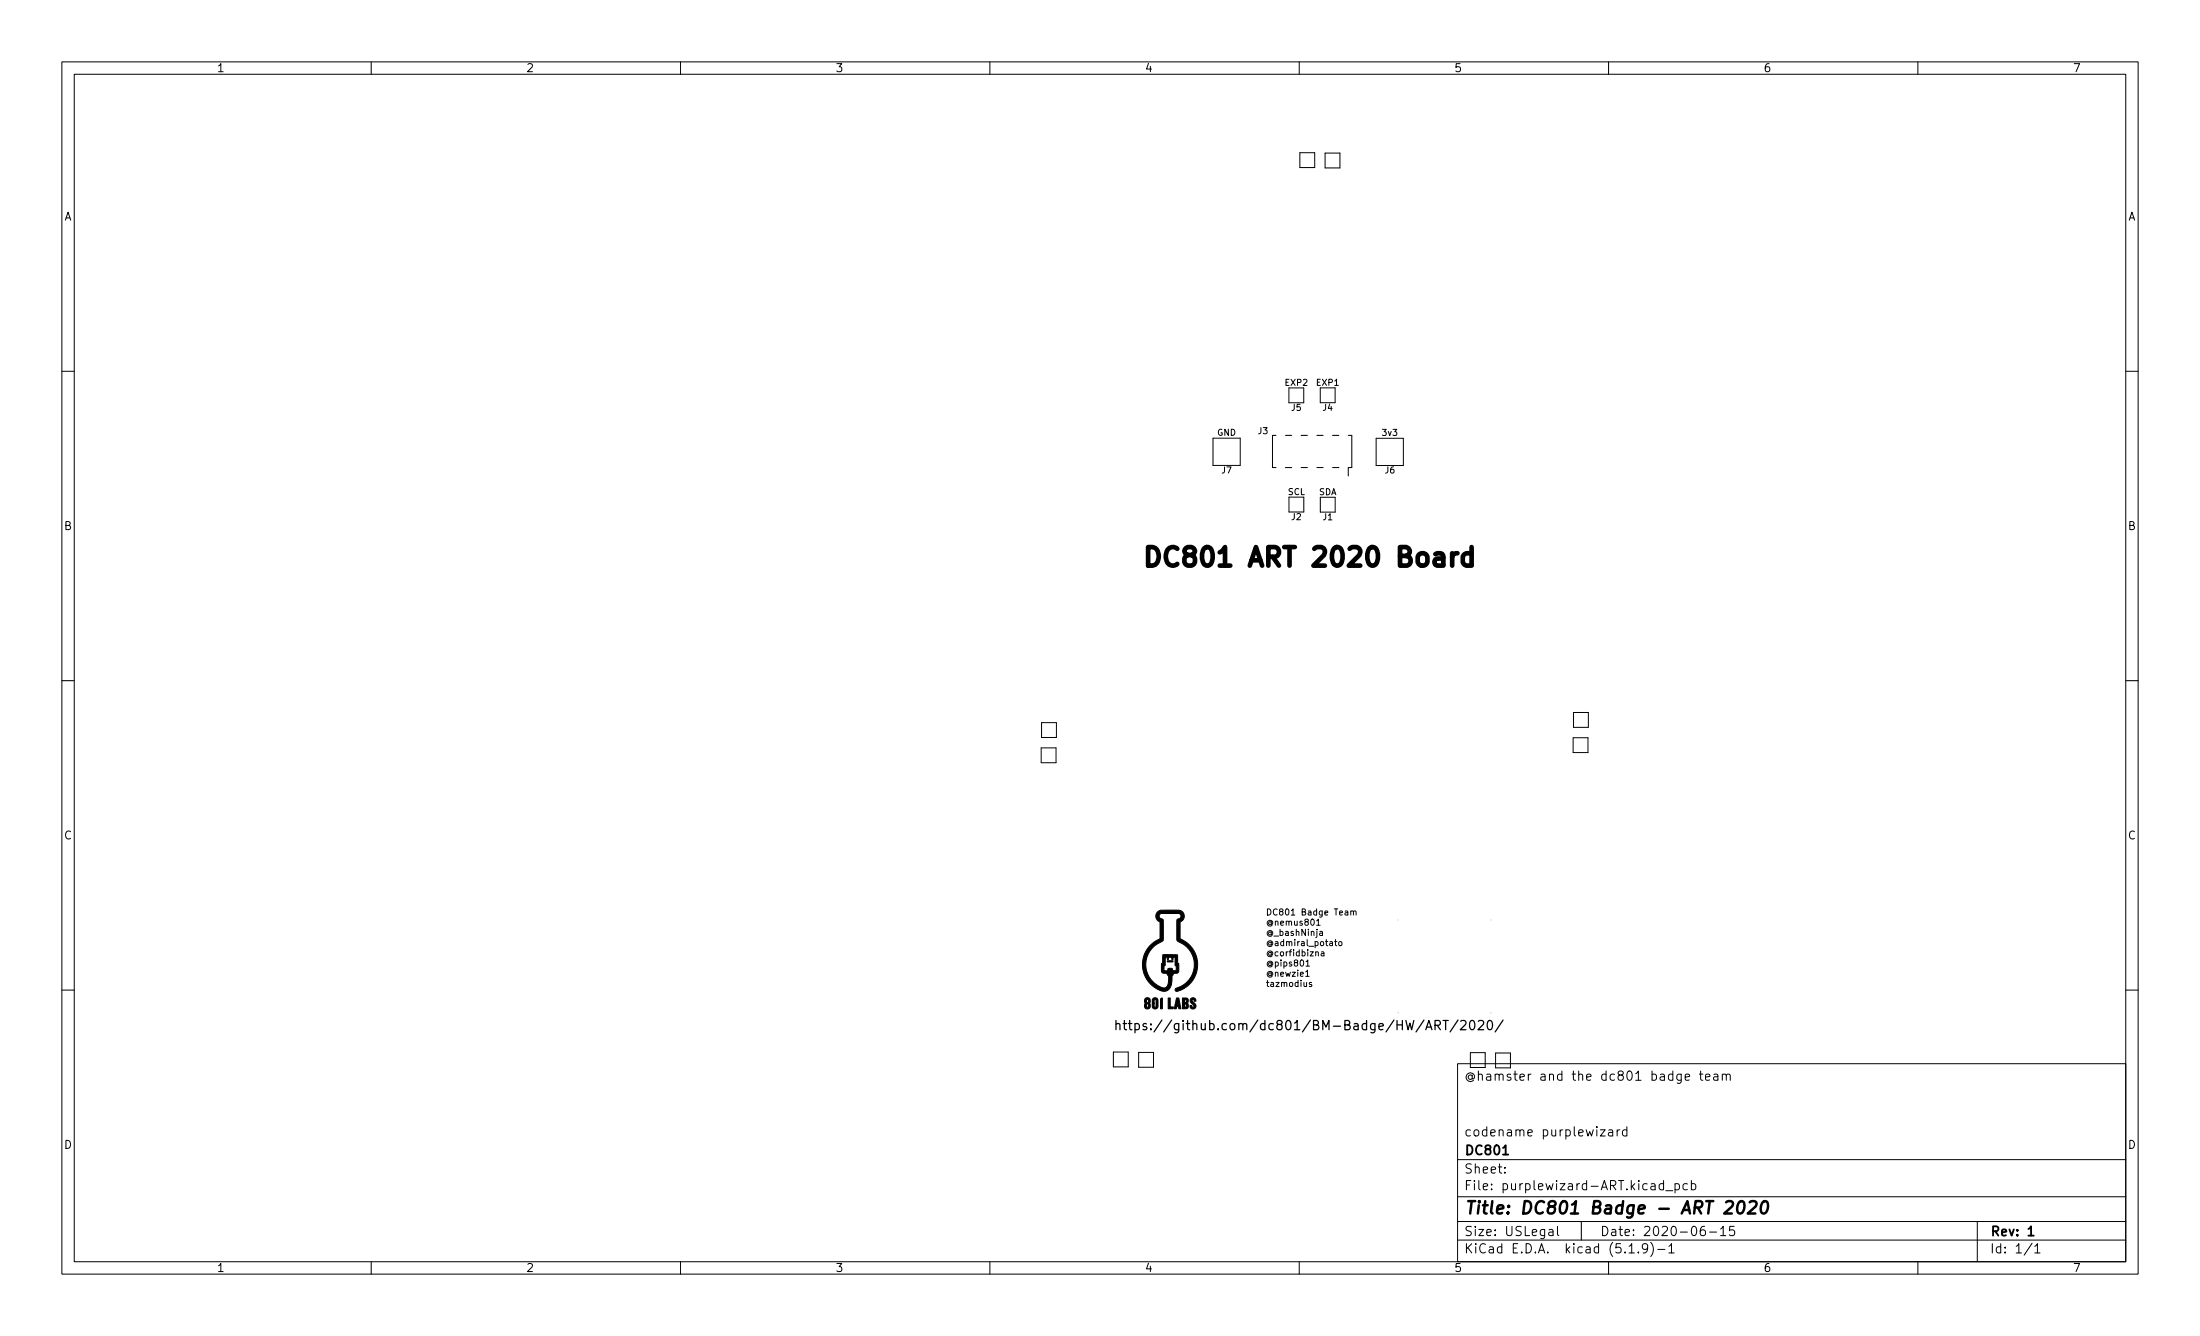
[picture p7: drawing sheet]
<svg xmlns="http://www.w3.org/2000/svg" width="356mm" height="216mm" viewBox="0 0 356 216" stroke-linecap="round" stroke-linejoin="round" font-family="sans-serif">
<g fill="none" stroke="#000" stroke-width=".16">
<path d="M10 10h335.6v195.9h-335.6zM12 12h331.6v191.9h-331.6zM60 10v2M110 10v2M160 10v2M210 10v2M260 10v2M310 10v2M210.1 24.7h2.4v2.4h-2.4zM214.2 24.7h2.4v2.4h-2.4zM10 60h2M343.6 60h2"/>
<path d="M196.1 70.8h4.4v4.4h-4.4zM206.2 70.4h-.5v5.2h.5M207.8 70.4h1M207.8 75.6h1M208.3 62.7h2.4v2.4h-2.4zM210.3 70.4h1M210.3 75.6h1M212.8 70.4h1.1M212.8 75.6h1.1M213.4 62.7h2.4v2.4h-2.4zM215.4 70.4h1M215.4 75.6h1"/>
<path d="M217.9 70.4h.6v5.2h-.6v1.3M222.4 70.8h4.4v4.4h-4.4zM208.3 80.3h2.4v2.4h-2.4zM213.4 80.4h2.4v2.4h-2.4zM10 110h2M168.4 116.8h2.4v2.4h-2.4zM254.3 119.2h2.4v2.4h-2.4zM254.3 115.1h2.4v2.4h-2.4zM343.6 110h2M168.3 120.9h2.4v2.4h-2.4zM10 160h2M211 157.8h.6"/>
<path d="M211.1 156.1h.6M212 158.8h-.2l-.2 .1 .1 .1 .3 .1v.3h-.4M212.8 148.8l.3-.3v1M212.8 149.5h.6M213.6 153.9h.4v.6M214 154l-.5 .2 .2 .3 .3-.1M216.4 152.3l.2-.1 .3 .1v.3l-.1 .2-.4-.1zM218.3 147.3h.4l.1 .6M218.3 147.2v.7M218.8 147.4l.1-.2 .2 .1 .1 .6M343.6 160h2M180 170h2.4v2.4h-2.4z"/>
<path d="M184 170.1h2.4v2.4h-2.4zM235.6 171.9h108v32h-108zM237.7 172.5v-2.4h2.4v2.4M241.7 172.6v-2.4h2.4v2.4M272.4 174.1l.7-.2-.1-.3h-.4l-.2 .2 .1 .7h.5M274.7 173.6h.5M274.9 173.1v1.3l.1 .1 .2 .1M275.7 174.1l.7-.2-.1-.3h-.4l-.2 .2v.7h.6M277 173.6h.6l.1 1M277.7 173.9l-.5 .1a.29 .29 0 0 0-.2 .3 .29 .29 0 0 0 .2 .3l.5-.1M278.4 173.7l.2-.1h.4v1M278.4 173.6v1"/>
<path d="M279 173.8l.2-.2h.4l.1 1M235.6 197.4h108M235.6 193.4h108M235.6 187.4h108M243.2 189.4v.2M243.2 188.7v.1M250.4 198.7h.6v1M251 199l-.5 .1a.29 .29 0 0 0-.2 .3 .29 .29 0 0 0 .2 .3l.5-.1M251.7 198.2v1.3l.3 .2M255.6 197.4v3M258.7 182.6h.8l-.8 1h.8M260 182.6h.6l.1 1"/>
<path d="M260.7 182.9l-.5 .1a.29 .29 0 0 0-.2 .3 .29 .29 0 0 0 .2 .3l.5-.1M261.4 182.6v1M261.8 182.6h-.3l-.1 .3M263 182.6h-.5l-.3 .3v.4l.2 .2h.6M263 182.1v1.5M268.9 191.4l-.4-.1-.3 .3v.4l.1 .2h.6M268.9 190.8v1.5M269.2 192.4h1.2M270.7 191.4l.5-.1 .3 .3v.4l-.2 .2h-.6M270.7 191.3v1.5M272.7 191.4l-.4-.1-.3 .3v.4l.2 .2h.5M273.4 191.4l.4-.1 .3 .3v.4l-.1 .2h-.6"/>
<path d="M273.4 190.8v1.5M275.5 198.2a.59 .59 0 0 0-.7 .6v.6l.2 .2 .4 .1 .2-.2 .1-.5-.2-.2-.4-.1-.3 .3M276.3 199.1h1.2M278.1 198.6l.4-.4v1.5M278.1 199.7h.9M280.3 198.2h-.7l-.1 .7 .2-.2 .5 .1 .2 .2-.1 .5-.2 .2h-.4l-.2-.2M319.6 197.4v6.5M60 203.9v2M110 203.9v2M160 203.9v2M210 203.9v2M235.6 200.4h108"/>
<path d="M260 203.9v2M263.3 201.4l.4-.4v1.5M263.3 202.5h.9M264.8 202.3v.2M266.3 201.6l-.3 .3-.4-.1-.1-.2v-.3l.1-.3h.4l.2 .1a.99 .99 0 0 1-.3 1.4h-.3M266.8 200.8a1.72 1.72 0 0 1 0 2.2M268 201.9h1.1M269.7 201.4l.5-.4v1.5M269.7 202.5h.9M310 203.9v2M328.5 200.9l-1.3 1.9M328.9 201.4l.4-.4v1.5"/>
<path d="M328.9 202.5h.8"/>
</g>
<path d="M242.9 186.6h.9M327.9 198.6l.4-.4v1.5M327.9 199.7h.8" fill="none" stroke="#000" stroke-width=".3"/>
<path d="M279 194.3l.3-.2h.5a.45 .45 0 0 1 .3 .6l-.1 .3-1.3 1.1h1.2M281.1 194.3a.46 .46 0 0 1 .5-.2 .46 .46 0 0 1 .3 .4 1.15 1.15 0 0 1-.7 1.6l-.2-.1a1.53 1.53 0 0 1 .1-1.7zM282.8 194.3l.3-.2h.5a.45 .45 0 0 1 .3 .6l-.1 .3-1.3 1.1h1.2M284.9 194.3a.46 .46 0 0 1 .5-.2 .46 .46 0 0 1 .3 .4 1.15 1.15 0 0 1-.7 1.6l-.2-.1a1.55 1.55 0 0 1 .1-1.7z" fill="none" stroke="#000" stroke-width=".4"/>
<path d="M185.6 88.4h.7a1.64 1.64 0 0 1 .7 2.6l-.3 .3-.4 .1h-.7zM237.9 89.5l-.3-.1h-.6l-.4 .3-.2 .3v.8l.3 .5 .3 .1h.6l.3-.1M237.9 88.4v3" fill="none" stroke="#000" stroke-width=".75"/>
<g fill="none" stroke="#000" stroke-width=".2">
<path d="M180.4 165.6l.2-.2 .4 .1v.9M180.4 164.9v1.5M181.5 165.4h.6M181.7 164.9v1.3l.1 .1 .3 .1M182.4 165.4h.6M182.6 164.9v1.3l.1 .1 .3 .1M183.5 165.5l.4-.1 .3 .3v.4l-.2 .2h-.5M183.5 165.4v1.5M185.3 165.5l-.3-.1-.3 .2 .1 .2 .5 .2v.3h-.6M237.7 165.1l.3-.2a.94 .94 0 0 1 0 1.5l-.3-.1-.1-.2-.1-.6zM239 165.1l.2-.2h.3l.2 .2 .1 .2-.1 .3-.8 .8h.9M240.5 165.1l.4-.2a.94 .94 0 0 1 0 1.5l-.3-.1-.1-.2-.1-.6z"/>
<path d="M243 164.8l-1.3 2"/>
</g>
<path d="M188.7 155.3h.8l.1 .1-.8 .1zM187.1 147.4l.5-.3h2.4a1.03 1.03 0 0 1 1.3 .6 1.03 1.03 0 0 1-.6 1.3v2.7l.1 .1a4.4 4.4 0 0 1 2.8 4.4 4.4 4.4 0 0 1-3.5 4 .29 .29 0 0 1-.1-.4 .29 .29 0 0 1 .3-.2 4 4 0 0 0 2.7-3.7 4 4 0 0 0-2.6-3.8l-.2-.2v-2.8a.52 .52 0 0 1 .5-.7 .44 .44 0 0 0-.1-.8l-3 .1a.49 .49 0 0 0-.2 .6 .49 .49 0 0 0 .5 .3l.1 2.7a.61 .61 0 0 1-.3 .9 3.9 3.9 0 0 0-2.5 3.9 3.9 3.9 0 0 0 3.1 3.6 1.41 1.41 0 0 0 .6-1.5v-.4l-.3-.5a.61 .61 0 0 1-.9-.3v-.6h.4a.33 .33 0 0 0 .1 .5 .33 .33 0 0 0 .4 0 .5 .5 0 0 1 .6-.4h.3a.36 .36 0 0 0 .4 .4 .36 .36 0 0 0 .2-.6v-.2l-.2-.1v-1.3h-.3v.4h-.2v-.2a.27 .27 0 0 0-.3-.2 .27 .27 0 0 0-.2 .2l-.1 .2-.1-.1a.19 .19 0 0 0-.2-.3 .19 .19 0 0 0-.2 .2v1.1l-.1 .1-.1 .3h-.4v-.7l.2-.1v-1.1a.21 .21 0 0 1 .1-.3 .21 .21 0 0 1 .3 .1h2l.1 1.3 .1 .1v1a.47 .47 0 0 1-.1 .5 .47 .47 0 0 1-.4 .1l-.3 .1a1.73 1.73 0 0 0-.3 1.3 1.38 1.38 0 0 1-.7 1.4 1.38 1.38 0 0 1-1.6-.2 4.5 4.5 0 0 1-2.4-4.2 4.5 4.5 0 0 1 2.8-4v-2.7a.97 .97 0 0 1-.4-1.6zM185.1 161.4a.51 .51 0 0 1 .7 0 .51 .51 0 0 1 0 .7 .5 .5 0 0 1-.1 .9 .5 .5 0 0 1-.7-.5h.3a.21 .21 0 0 0 .3 .2 .21 .21 0 0 0 0-.3v-.1a.19 .19 0 0 0-.3 0 .19 .19 0 0 0 0 .2h-.3v-.2a.19 .19 0 0 0 .1-.2 .19 .19 0 0 0-.1-.2v-.1h.3a.2 .2 0 0 0 .3 .2 .2 .2 0 0 0 0-.4l-.2-.1-.1 .3h-.3zM186.4 161.4a.54 .54 0 0 1 .7 0 .54 .54 0 0 1 .1 .7 .7 .7 0 0 1-.4 .9 .54 .54 0 0 1-.6-.7v-.2h.3l.1 .6h.2l.1-.8a.21 .21 0 0 0 0-.3 .21 .21 0 0 0-.3 0 .21 .21 0 0 0-.1 .3v.2h-.3l.1-.6zM187.7 161.3h.2v1.7h-.3v-1.5zM188.8 161.3h.4v1.4h.4v.3h-.8zM190.2 161.3h.3l.4 1.7h-.3l-.1-.3h-.3a.27 .27 0 0 1-.1 .3 .27 .27 0 0 1-.3 0l.1-.6h.5l-.1-.6-.1 .6h-.3zM191.1 161.3h.4a.48 .48 0 0 1 .6 .2 .48 .48 0 0 1-.2 .6 .5 .5 0 0 1 .2 .7 .5 .5 0 0 1-.6 .2h-.4v-.7h.4v.4a.24 .24 0 0 0 .3-.2 .24 .24 0 0 0-.3-.2h-.4v-.8h.4v.5a.24 .24 0 0 0 .3-.2 .24 .24 0 0 0-.3-.3h-.4zM192.5 161.4a.48 .48 0 0 1 .5-.1 .48 .48 0 0 1 .3 .5h-.3a.19 .19 0 0 0-.1-.3 .19 .19 0 0 0-.3 .2 .19 .19 0 0 0 .2 .2l.1 .1a.55 .55 0 0 1 .4 .7 .55 .55 0 0 1-.8 .3l-.2-.5h.4l.1 .3a.25 .25 0 0 0 .2-.3 .25 .25 0 0 0-.2-.2 .6 .6 0 0 1-.3-.9z" fill="#000" stroke="#000" stroke-width=".16"/>
<text font-size="4.2" x="188.5" y="91.5">DC801 ART 2020 Board</text>
<text font-size="2.8" x="236.6" y="196.2">Title: DC801 Badge - ART 2020</text>
<g font-size="2.1">
<text x="186.4" y="166.5">https://github.com/dc801/BM-Badge/HW/ART/2020/</text>
<text x="236.6" y="174.6">@hamster and the dc801 badge team</text>
<text x="236.6" y="183.6">codename purplewizard</text>
<text x="236.6" y="189.7">Sheet:</text>
<text x="236.6" y="186.7">DC801</text>
<text x="236.6" y="192.4">File: purplewizard-ART.kicad_pcb</text>
<text x="236.6" y="202.5">KiCad E.D.A. kicad (5.1.9)-1</text>
<text x="236.6" y="199.7">Size: USLegal</text>
<text x="258.6" y="199.7">Date: 2020-06-15</text>
<text x="321.6" y="199.7">Rev: 1</text>
<text x="321.6" y="202.5">Id: 1/1</text>
</g>
<g font-size="1.8">
<text x="35" y="11.6">1</text>
<text x="85" y="11.6">2</text>
<text x="135" y="11.6">3</text>
<text x="185" y="11.6">4</text>
<text x="235" y="11.6">5</text>
<text x="285" y="11.6">6</text>
<text x="335" y="11.6">7</text>
<text x="10.3" y="35.6">A</text>
<text x="343.9" y="35.6">A</text>
<text x="10.3" y="85.7">B</text>
<text x="343.9" y="85.7">B</text>
<text x="10.3" y="135.6">C</text>
<text x="343.9" y="135.6">C</text>
<text x="10.3" y="185.7">D</text>
<text x="343.9" y="185.7">D</text>
<text x="35" y="205.6">1</text>
<text x="85" y="205.6">2</text>
<text x="135" y="205.6">3</text>
<text x="185" y="205.6">4</text>
<text x="235" y="205.6">5</text>
<text x="285" y="205.6">6</text>
<text x="335" y="205.6">7</text>
</g>
<g font-size="1.4">
<text x="207.8" y="62.3">EXP2</text>
<text x="212.8" y="62.3">EXP1</text>
<text x="196.7" y="70.4">GND</text>
<text x="203.4" y="70.1">J3</text>
<text x="208.8" y="66.4">J5</text>
<text x="213.8" y="66.4">J4</text>
<text x="223.5" y="70.4">3v3</text>
<text x="197.5" y="76.5">J7</text>
<text x="223.9" y="76.5">J6</text>
<text x="208.2" y="80">SCL</text>
<text x="213.1" y="80">SDA</text>
<text x="208.8" y="84">J2</text>
<text x="213.8" y="84.1">J1</text>
<text x="204.5" y="147.9">DC801 Badge Team</text>
<text x="204.5" y="149.6">@nemus801</text>
<text x="204.5" y="151.2">@_bashNinja</text>
<text x="204.5" y="152.9">@admiral_potato</text>
<text x="204.5" y="154.5">@corfidbizna</text>
<text x="204.5" y="156.2">@pips801</text>
<text x="204.5" y="157.8">@newzie1</text>
<text x="204.5" y="159.5">tazmodius</text>
</g>
</svg>
